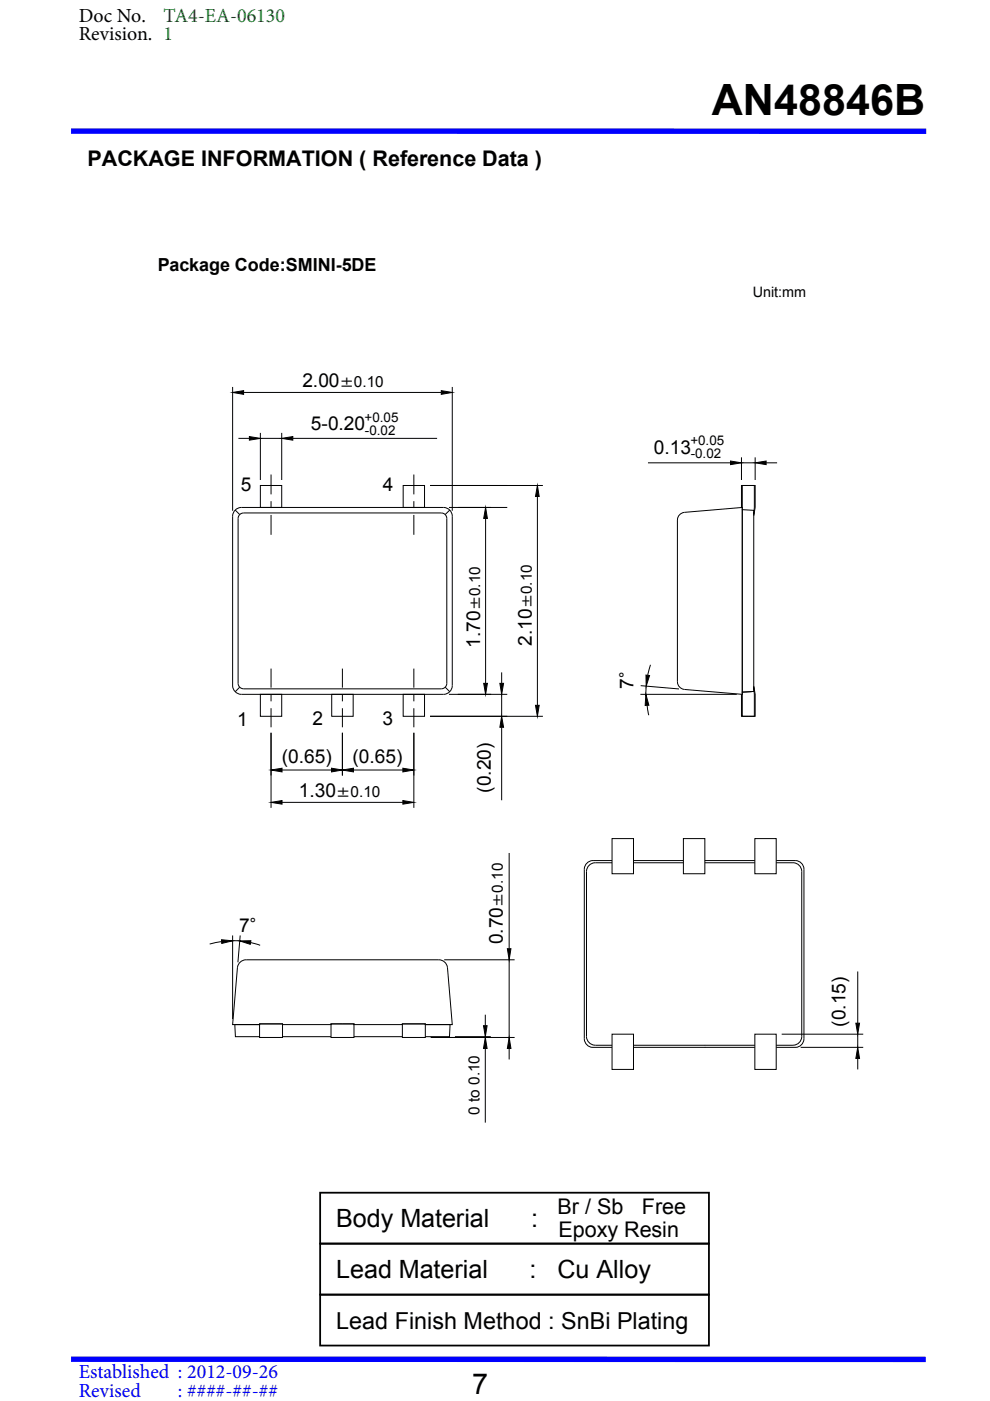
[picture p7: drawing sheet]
<svg xmlns="http://www.w3.org/2000/svg" width="210mm" height="297mm" viewBox="0 0 210 297" stroke-linecap="round" stroke-linejoin="round" font-family="sans-serif">
<path d="M15.1 27.8h181.3M15.1 288.2h181.2" fill="none" stroke="#00f" stroke-width="1.1" stroke-linecap="butt"/>
<path d="M15.8 29.3h120.6v8.2h-120.6z" fill="#fff"/>
<path d="M67.9 252.9h82.5v10.8h-82.5zM67.9 274.5h82.5v10.8h-82.5zM67.9 263.7h82.5v10.8h-82.5z" fill="none" stroke="#000" stroke-width=".38"/>
<g fill="none" stroke="#000" stroke-width=".21">
<path d="M49.3 82v26.3M49.3 83.2l2.4-.4v.8zM50.6 92.9h2.3M51.7 83.2h41.9M52.9 92.6l2.3 .3-2.3 .4zM55.2 91.8v10M55.2 92.9h4.6M59.8 92.9l2.3-.3v.7zM59.8 91.8v10M62.1 92.9h30.6M93.6 82.8l2.3 .4-2.3 .4zM95.9 82v26.3"/>
<path d="M137.4 98.1h17.5M154.9 97.7l2.4 .4-2.4 .4zM157.3 97v4.8M157.3 98.1h2.9M160.2 97v4.8M160.2 98.1l2.3-.4v.8zM162.5 98.1h2.3M49.9 108.1l1.2-.5h43a1.86 1.86 0 0 1 1.8 1.9v35.9a1.87 1.87 0 0 1-1.8 1.8h-42.9a1.89 1.89 0 0 1-1.9-1.8v-36.1zM49.9 108.1l.9 1M50.8 109.1l.9-.3h42a1.14 1.14 0 0 1 1.1 1.1v35.1a1.18 1.18 0 0 1-1.2 1h-41.9a1.18 1.18 0 0 1-1.2-1.1v-35.1zM55.2 102.9h4.6v4.7h-4.6zM57.5 100.6v4.2"/>
<path d="M57.5 106.3v1.4M57.5 109.2v4.2M85.5 102.9h4.5v4.7h-4.5zM87.8 100.6v4.2M87.8 106.3v1.4M87.8 109.2v4.2M91.2 102.9h23.9M95.4 108.1l-1 1M103 109.9v35M103 107.6l.4 2.3h-.8zM107.6 107.6h-12.4M114 102.9l.4 2.4h-.8z"/>
<path d="M114 105.3v44.2M144.3 109l.9-.4 12.2-1v39.6l-12.3-1a1.65 1.65 0 0 1-1.4-1.7v-34.2l.1-.6zM157.3 107.6v-4.7h2.9v4.7l-.3 1.7M157.4 108.1l2.5 .1v38.4l-2.5 .1zM157.4 108.1v-5.2h2.6l-.1 6.2v-.5M159.9 108.6h.1M50.8 145.7l-.9 1M55.2 147.2h4.6v4.7h-4.6zM57.5 155.4v15.9M57.5 141.8v4M57.5 147.2v1.5M57.5 150.2v4"/>
<path d="M70.4 147.2h4.5v4.7h-4.5zM72.6 155.4v9M72.6 141.8v4M72.6 147.2v1.5M72.6 150.2v4M85.5 147.2h4.5v4.7h-4.5zM87.8 141.8v4M87.8 147.2v1.5M87.8 150.2v4M87.8 155.4v15.9M91.2 151.9h23.9M94.4 145.7l1 1"/>
<path d="M102.6 144.9h.8l-.4 2.3zM106 144.9h.8l-.4 2.3zM106.4 142.6v2.3M106.4 147.2v4.7M106.4 151.9l.4 2.3h-.8zM106.4 154.2v15.5M107.6 147.2h-12.4M113.6 149.5h.8l-.4 2.4zM135.8 147.2h20.5M135.9 145.4l8.1 .7M137 147.2l.6 2.3-.8 .1zM137 143.1l.8 .1-.7 2.3z"/>
<path d="M137.1 145.5l-.1 1.7M137.2 149.5l.4 2.1M138 140.9l-.6 2.3M159.9 145.4l.3 1.8v4.7h-2.9v-4.7M159.9 146.2v-.5l.1 6.2h-2.6v-5.2l2-.1M57.5 163.3l2.3-.4v.8zM57.5 170.1l2.3-.4v.8zM59.8 163.3h10.5M59.8 170.1h25.6M70.3 162.9l2.3 .4-2.3 .4zM72.6 163.3l2.4-.4v.8zM75 163.3h10.4"/>
<path d="M85.4 162.9l2.4 .4-2.4 .4zM85.4 169.7l2.4 .4-2.4 .4zM129.8 177.8h4.6v7.5h-4.6zM144.9 177.8h4.6v7.5h-4.6zM160.1 177.8h4.5v7.5h-4.5zM47 199.2l2.3 .3-2.3 .5zM47 199.6l-2.5 .6M49.3 199.5h1.5M49.3 198.3v17.8M50.8 199.5h2.4l-.1 .7zM50.9 198.3l-.4 5.7M53.1 199.8l2.1 .6"/>
<path d="M108 180.8v20.3M129.8 182.9h-3.5a1.87 1.87 0 0 0-1.9 1.9v35a1.9 1.9 0 0 0 1.9 1.8h3.5M129.8 182.5h-4a1.87 1.87 0 0 0-1.9 1.8v35.9a1.85 1.85 0 0 0 1.9 1.9h4M134.4 182.5h10.5M134.4 182.9h10.5M149.5 182.5h10.6M149.5 182.9h10.6M164.6 182.5h4.1a1.85 1.85 0 0 1 1.8 1.8v35.9a1.83 1.83 0 0 1-1.8 1.9h-4.1M164.6 182.9h3.6a1.86 1.86 0 0 1 1.9 1.9v35a1.88 1.88 0 0 1-1.9 1.8h-3.6M55.1 217.2h-5.8l1.1-12a1.86 1.86 0 0 1 1.8-1.7h40.8a1.85 1.85 0 0 1 1.9 1.7l1 12h-5.7M55.1 217.1h4.8v2.9h-4.8zM55.1 219.8h-5.2l-.1-2.6h5.3v-.1l15.1 .1v-.1h4.9v.1h10.2v-.1l10.2 .1-.2 2.6h-5.1"/>
<path d="M59.9 219.8h10.3M70.2 217.1h4.9v2.9h-4.9zM75.1 219.8h10.2M85.3 217.1h4.9v2.9h-4.9zM94.2 203.5h15M96.5 219.8h7.6M102.6 217.5h.7l-.4 2.3zM102.9 215.1v2.4M102.9 219.8v.2M102.9 220l.4 2.3h-.7zM107.6 201.1h.8l-.4 2.4zM108 220l.4 2.3h-.8z"/>
<path d="M108 203.5v16.5M109.2 220h-17.8M129.8 219.3h4.6v7.4h-4.6zM160.1 219.3h4.5v7.4h-4.5zM165.8 219.3h17.3M181.5 216.9h.8l-.4 2.4zM181.9 219.3v2.8M181.9 206v10.9M102.9 222.3v15.7M108 222.3v2.3M134.4 221.6h25.7M134.4 222.1h25.7"/>
<path d="M169.8 222.1h13.3M181.9 224.4v2.3M181.9 222.1l.4 2.3h-.8z"/>
</g>
<g fill="#000">
<path d="M49.3 83.2l2.4-.4v.8zM52.9 92.6l2.3 .3-2.3 .4zM59.8 92.9l2.3-.3v.7zM93.6 82.8l2.3 .4-2.3 .4zM154.9 97.7l2.4 .4-2.4 .4zM160.2 98.1l2.3-.4v.8zM103 107.6l.4 2.3h-.8zM114 102.9l.4 2.4h-.8zM102.6 144.9h.8l-.4 2.3zM106 144.9h.8l-.4 2.3zM106.4 151.9l.4 2.3h-.8zM113.6 149.5h.8l-.4 2.4z"/>
<path d="M137 147.2l.6 2.3-.8 .1zM137 143.1l.8 .1-.7 2.3zM57.5 163.3l2.3-.4v.8zM57.5 170.1l2.3-.4v.8zM70.3 162.9l2.3 .4-2.3 .4zM72.6 163.3l2.4-.4v.8zM85.4 162.9l2.4 .4-2.4 .4zM85.4 169.7l2.4 .4-2.4 .4zM47 199.2l2.3 .3-2.3 .5zM50.8 199.5h2.4l-.1 .7zM102.6 217.5h.7l-.4 2.3zM107.6 201.1h.8l-.4 2.4z"/>
<path d="M181.5 216.9h.8l-.4 2.4zM102.9 220l.4 2.3h-.7zM108 220l.4 2.3h-.8zM181.9 222.1l.4 2.3h-.8z"/>
</g>
<text font-size="9.1" x="151" y="24.5">AN48846B</text>
<text font-size="6.1" x="100.1" y="295.5">7</text>
<g font-size="5.3">
<text x="71.3" y="260.2">Body Material</text>
<text x="112.6" y="260.2">:</text>
<text x="71.3" y="271">Lead Material</text>
<text x="112.3" y="271">:</text>
<text x="118.3" y="271">Cu Alloy</text>
</g>
<text font-size="5" x="71.3" y="281.7">Lead Finish Method : SnBi Plating</text>
<g font-size="4.6">
<text x="18.6" y="35.1">PACKAGE INFORMATION ( Reference Data )</text>
<text x="118.3" y="257.3">Br / Sb</text>
<text x="136.1" y="257.3">Free</text>
<text x="118.4" y="262.3">Epoxy Resin</text>
</g>
<g font-size="4.2">
<text x="16.7" y="4.6">Doc No.</text>
<text x="16.7" y="8.6">Revision. 1</text>
</g>
<text font-size="4.2" fill="#008000" x="34.7" y="4.6">TA4-EA-06130</text>
<g font-size="4.2" fill="#00f">
<text x="16.7" y="292.1">Established : 2012-09-26</text>
<text x="16.7" y="296.1">Revised</text>
<text x="37.7" y="296.1">: ####-##-##</text>
</g>
<g font-size="4.1">
<text x="64.1" y="82">2.00</text>
<text x="66" y="91.2">5-0.20</text>
<text x="138.7" y="96.2">0.13</text>
<text x="51.1" y="104.1">5</text>
<text x="81.2" y="104.1">4</text>
<text x="101.8" y="137.3" transform="rotate(-90 101.8 137.3)">1.70</text>
<text x="112.8" y="136.9" transform="rotate(-90 112.8 136.9)">2.10</text>
<text x="134.4" y="146.1" transform="rotate(-90 134.4 146.1)">7°</text>
<text x="50.3" y="154">1</text>
<text x="66.3" y="153.8">2</text>
<text x="81.1" y="153.8">3</text>
<text x="59.8" y="161.7">(0.65)</text>
<text x="74.8" y="161.7">(0.65)</text>
<text x="63.4" y="168.9">1.30</text>
<text x="104.1" y="168.1" transform="rotate(-90 104.1 168.1)">(0.20)</text>
<text x="50.8" y="197.6">7°</text>
<text x="106.7" y="200.2" transform="rotate(-90 106.7 200.2)">0.70</text>
<text x="179.3" y="217.7" transform="rotate(-90 179.3 217.7)">(0.15)</text>
</g>
<text font-size="3.8" x="33.4" y="57.5">Package Code:SMINI-5DE</text>
<text font-size="3.2" x="101.7" y="236.3" transform="rotate(-90 101.7 236.3)">0 to 0.10</text>
<g font-size="3">
<text x="159.7" y="62.9">Unit:mm</text>
<text x="72.1" y="82">±0.10</text>
<text x="101.8" y="129.4" transform="rotate(-90 101.8 129.4)">±0.10</text>
<text x="112.8" y="129" transform="rotate(-90 112.8 129)">±0.10</text>
<text x="71.3" y="168.9">±0.10</text>
<text x="106.7" y="192.3" transform="rotate(-90 106.7 192.3)">±0.10</text>
</g>
<g font-size="2.8">
<text x="77.3" y="89.4">+0.05</text>
<text x="77.4" y="92.2">-0.02</text>
<text x="146.4" y="94.4">+0.05</text>
<text x="146.5" y="97.2">-0.02</text>
</g>
</svg>
